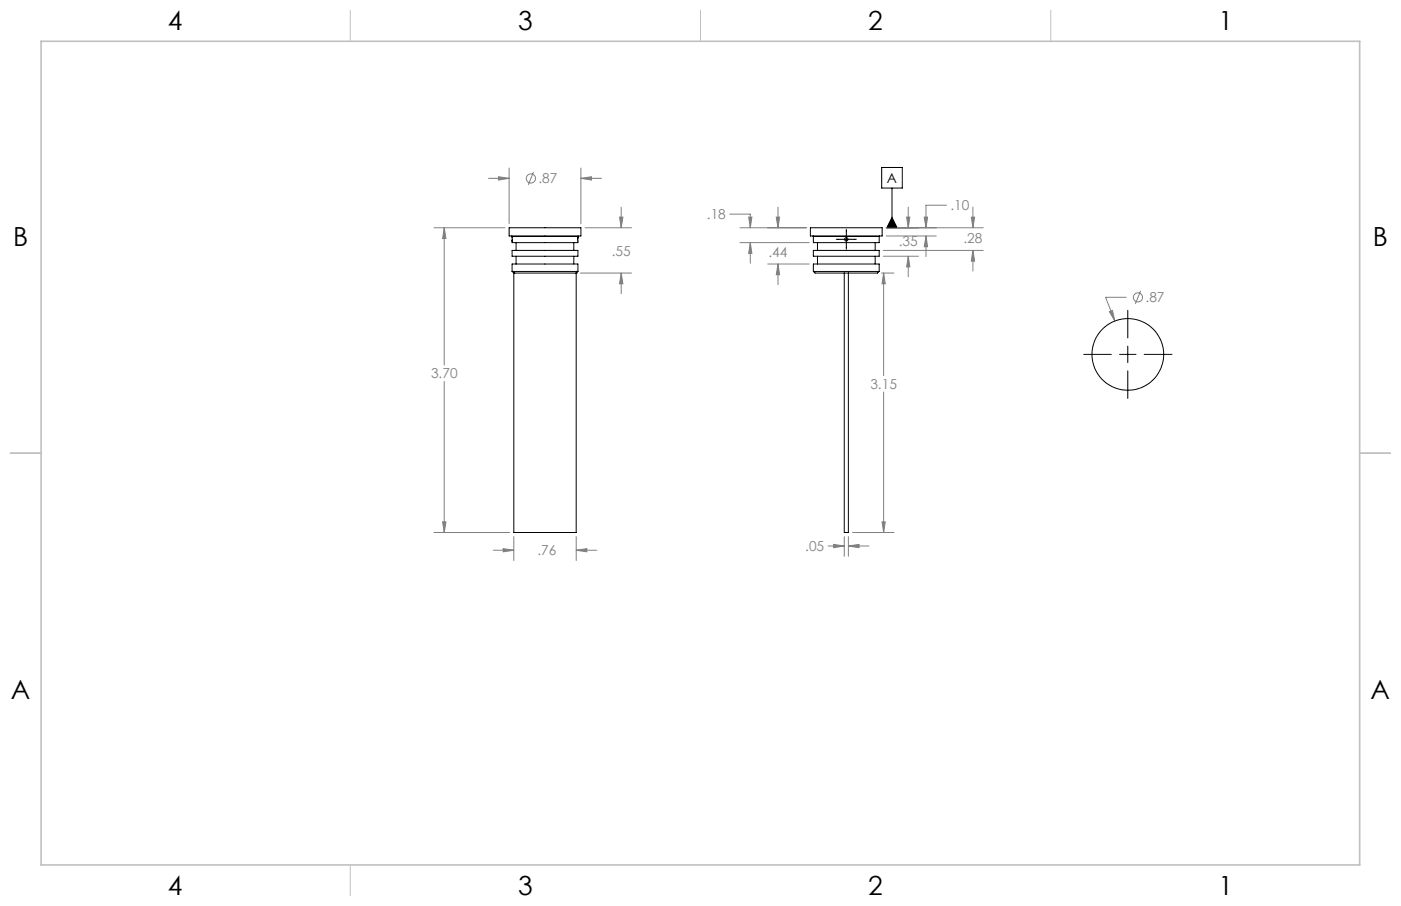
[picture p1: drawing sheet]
<svg xmlns="http://www.w3.org/2000/svg" width="432mm" height="279mm" viewBox="0 0 432 279" stroke-linecap="round" stroke-linejoin="round" font-family="sans-serif">
<g fill="none" stroke="#808080" stroke-width=".31">
<path d="M150.6 55h6.3M153.6 54.5l3.3 .5-3.3 .5zM156.9 51.8v17.2M164.4 53l-1.6 4M179 55l3.3-.5v1zM179 51.8v17.2M179 55h6.4M133.7 70.2h21.9M136.9 70.2l.5 3.4h-1zM136.9 70.2v42.4M180.3 70.2h14.3M191 67h1l-.5 3.2z"/>
<path d="M191.5 63.9v6.3M224.9 66h6.3v4.2M228.1 70.2h20.4M228.1 74.8h21.3M230.8 67h.9l-.5 3.2zM231.2 74.8l.5 3.3h-.9zM231.2 74.8v6.4M239.3 67h1l-.5 3.2zM239.8 63.9v6.3M272.2 77.2h30.8M272.2 79h10.9M273.2 70.2h29.8"/>
<path d="M273.2 72.8h15.4M279.4 67h1l-.5 3.2zM279.9 79l.5 3.3h-1zM279.9 63.9v6.3M279.9 79v6.4M284.9 67h1l-.5 3.2zM285.4 72.8l.5 3.3h-1zM285.4 72.8v6.3M291.7 63.3h-6.3v6.9M299.4 67h1l-.5 3.2zM299.9 77.2l.5 3.3h-1zM299.9 63.9v6.3"/>
<path d="M299.9 77.2v6.4M178.9 84.2h15.7M191.5 84.2l.5 3.3h-1zM191.5 84.2v6.4M236.6 81.4h12.8M239.8 81.4l.5 3.3h-1zM239.8 81.4v6.4M271.7 84.2h3.8M272.3 84.2l.5 3.3h-.9zM272.3 84.2v31.7M341.9 96.1l1-.4 .7 3.3zM347.1 91.7h-6.4l2.9 7.3"/>
<path d="M351.5 89.7l-1.6 4M136.9 117.6v46.6M272.3 120.9v43.3M133.7 164.2h23.4M136.4 160.9h1l-.5 3.3zM152 169.7h6.4M155.1 169.2l3.3 .5-3.3 .5zM158.4 165.5v7.4M177.6 169.7l3.3-.5v1zM177.6 165.5v7.4M177.6 169.7h6.3M255.2 168.4h5"/>
<path d="M256.9 167.9l3.3 .5-3.3 .5zM260.2 165.5v6.1M261.5 168.4l3.3-.5v1zM261.5 165.5v6.1M261.5 168.4h6.3M262.7 164.2h12.8M271.9 160.9h.9l-.5 3.3z"/>
<circle cx="163.6" cy="55.1" r="1.41"/>
<circle cx="350.7" cy="91.7" r="1.42"/>
</g>
<path d="M271.7 51.6h6.4v6.4h-6.4zM274.9 58v12.2M257.7 73.8h6.2M260.8 70.7v6.2M273.2 70.2h6.5M274.9 67.1l1.6 3.1h-3.2zM347.6 95.7v8.5M334 109.3h8.5M345.1 109.3h5M347.6 106.8v5M347.6 114.4v8.5M352.7 109.3h8.5" fill="none" stroke="#000" stroke-width=".31"/>
<path d="M108 3.2v9.5M215.9 3.2v9.5M323.8 3.2v9.5M3.1 139.7h9.6M419.1 139.7h9.5M108 266.7v9.6" fill="none" stroke="#c0c0c0" stroke-width=".31"/>
<path d="M12.7 12.7h406.4v254h-406.4z" fill="none" stroke="#c0c0c0" stroke-width=".5"/>
<path d="M274.9 67.1l1.6 3.1h-3.2z" fill="#000"/>
<path d="M136.9 70.2l.5 3.4h-1zM136.4 160.9h1l-.5 3.3zM179 55l3.3-.5v1zM153.6 54.5l3.3 .5-3.3 .5zM177.6 169.7l3.3-.5v1zM155.1 169.2l3.3 .5-3.3 .5zM191 67h1l-.5 3.2zM191.5 84.2l.5 3.3h-1zM285.4 72.8l.5 3.3h-1zM284.9 67h1l-.5 3.2zM230.8 67h.9l-.5 3.2zM231.2 74.8l.5 3.3h-.9zM299.4 67h1l-.5 3.2zM299.9 77.2l.5 3.3h-1zM239.3 67h1l-.5 3.2zM239.8 81.4l.5 3.3h-1zM279.4 67h1l-.5 3.2zM279.9 79l.5 3.3h-1zM271.9 160.9h.9l-.5 3.3zM272.3 84.2l.5 3.3h-.9zM261.5 168.4l3.3-.5v1zM256.9 167.9l3.3 .5-3.3 .5zM341.9 96.1l1.7 2.9-.7-3.3z" fill="#808080"/>
<g fill="none" stroke="#000" stroke-width=".31">
<path d="M156.9 70.2h22.1v2.6h-22.1zM157.7 72.8l.1 .1M157.8 77.2h20.3v1.8h-20.3zM157.8 72.9v1.4l.1-.4M157.8 72.9h20.3M159.1 74.8v2.4M159.1 79v2.4M176.8 74.8v2.4M176.8 79v2.4M178.1 73.7v-.4v1.5h-20.3v-.5M178.1 72.9v.4M178.2 72.8l-.1 .1"/>
<path d="M249.8 70.2h22.1v2.6h-22.1zM250.6 72.8l.1 .1M250.7 77.2h20.3v1.8h-20.3zM250.7 72.9v1.9h20.3v-1.9M250.7 72.9h20.3M252 74.8v2.4M252 79v2.4M269.7 74.8v2.4M269.7 79v2.4M271.1 72.8l-.1 .1M157.8 83.7v-2.3h20.3v2.3M157.8 83.7h20.3"/>
<path d="M157.8 83.7l.6 .5M158.4 84.2h19.2M158.4 84.2h.1M158.4 84.2v80h19.2v-80M177.6 84.2h.1M178.1 83.7l-.5 .5M250.7 83.7v-2.3h20.3v2.3M250.7 83.7h20.3M250.7 83.7a2.7 2.7 0 0 0 2.4 .5h7.1M260.2 84.2h1.3M260.2 84.2v80h1.3v-80M271 83.7a2.7 2.7 0 0 1-2.5 .5h-7"/>
<circle cx="260.8" cy="73.8" r=".53"/>
<circle cx="347.6" cy="109.3" r="11"/>
</g>
<g font-size="8.1">
<text x="51.7" y="9.3">4</text>
<text x="159.7" y="9.3">3</text>
<text x="267.6" y="9.3">2</text>
<text x="375.6" y="9.3">1</text>
<text x="4" y="76">B</text>
<text x="423.1" y="76">B</text>
<text x="3.3" y="215.7">A</text>
<text x="422.4" y="215.7">A</text>
<text x="51.7" y="276">4</text>
<text x="159.7" y="276">3</text>
<text x="267.6" y="276">2</text>
<text x="375.6" y="276">1</text>
</g>
<g font-size="4.2" fill="#808080">
<text x="166" y="56.6">.87</text>
<text x="292.9" y="64.9">.10</text>
<text x="217.9" y="67.6">.18</text>
<text x="277" y="76">.35</text>
<text x="297" y="74.9">.28</text>
<text x="188.6" y="79.1">.55</text>
<text x="236.9" y="79.1">.44</text>
<text x="353.1" y="93.2">.87</text>
<text x="132.8" y="116.7">3.70</text>
<text x="268.3" y="120">3.15</text>
<text x="165.7" y="171.3">.76</text>
<text x="248.2" y="170">.05</text>
</g>
<text font-size="4.2" x="273.4" y="56.4">A</text>
</svg>
